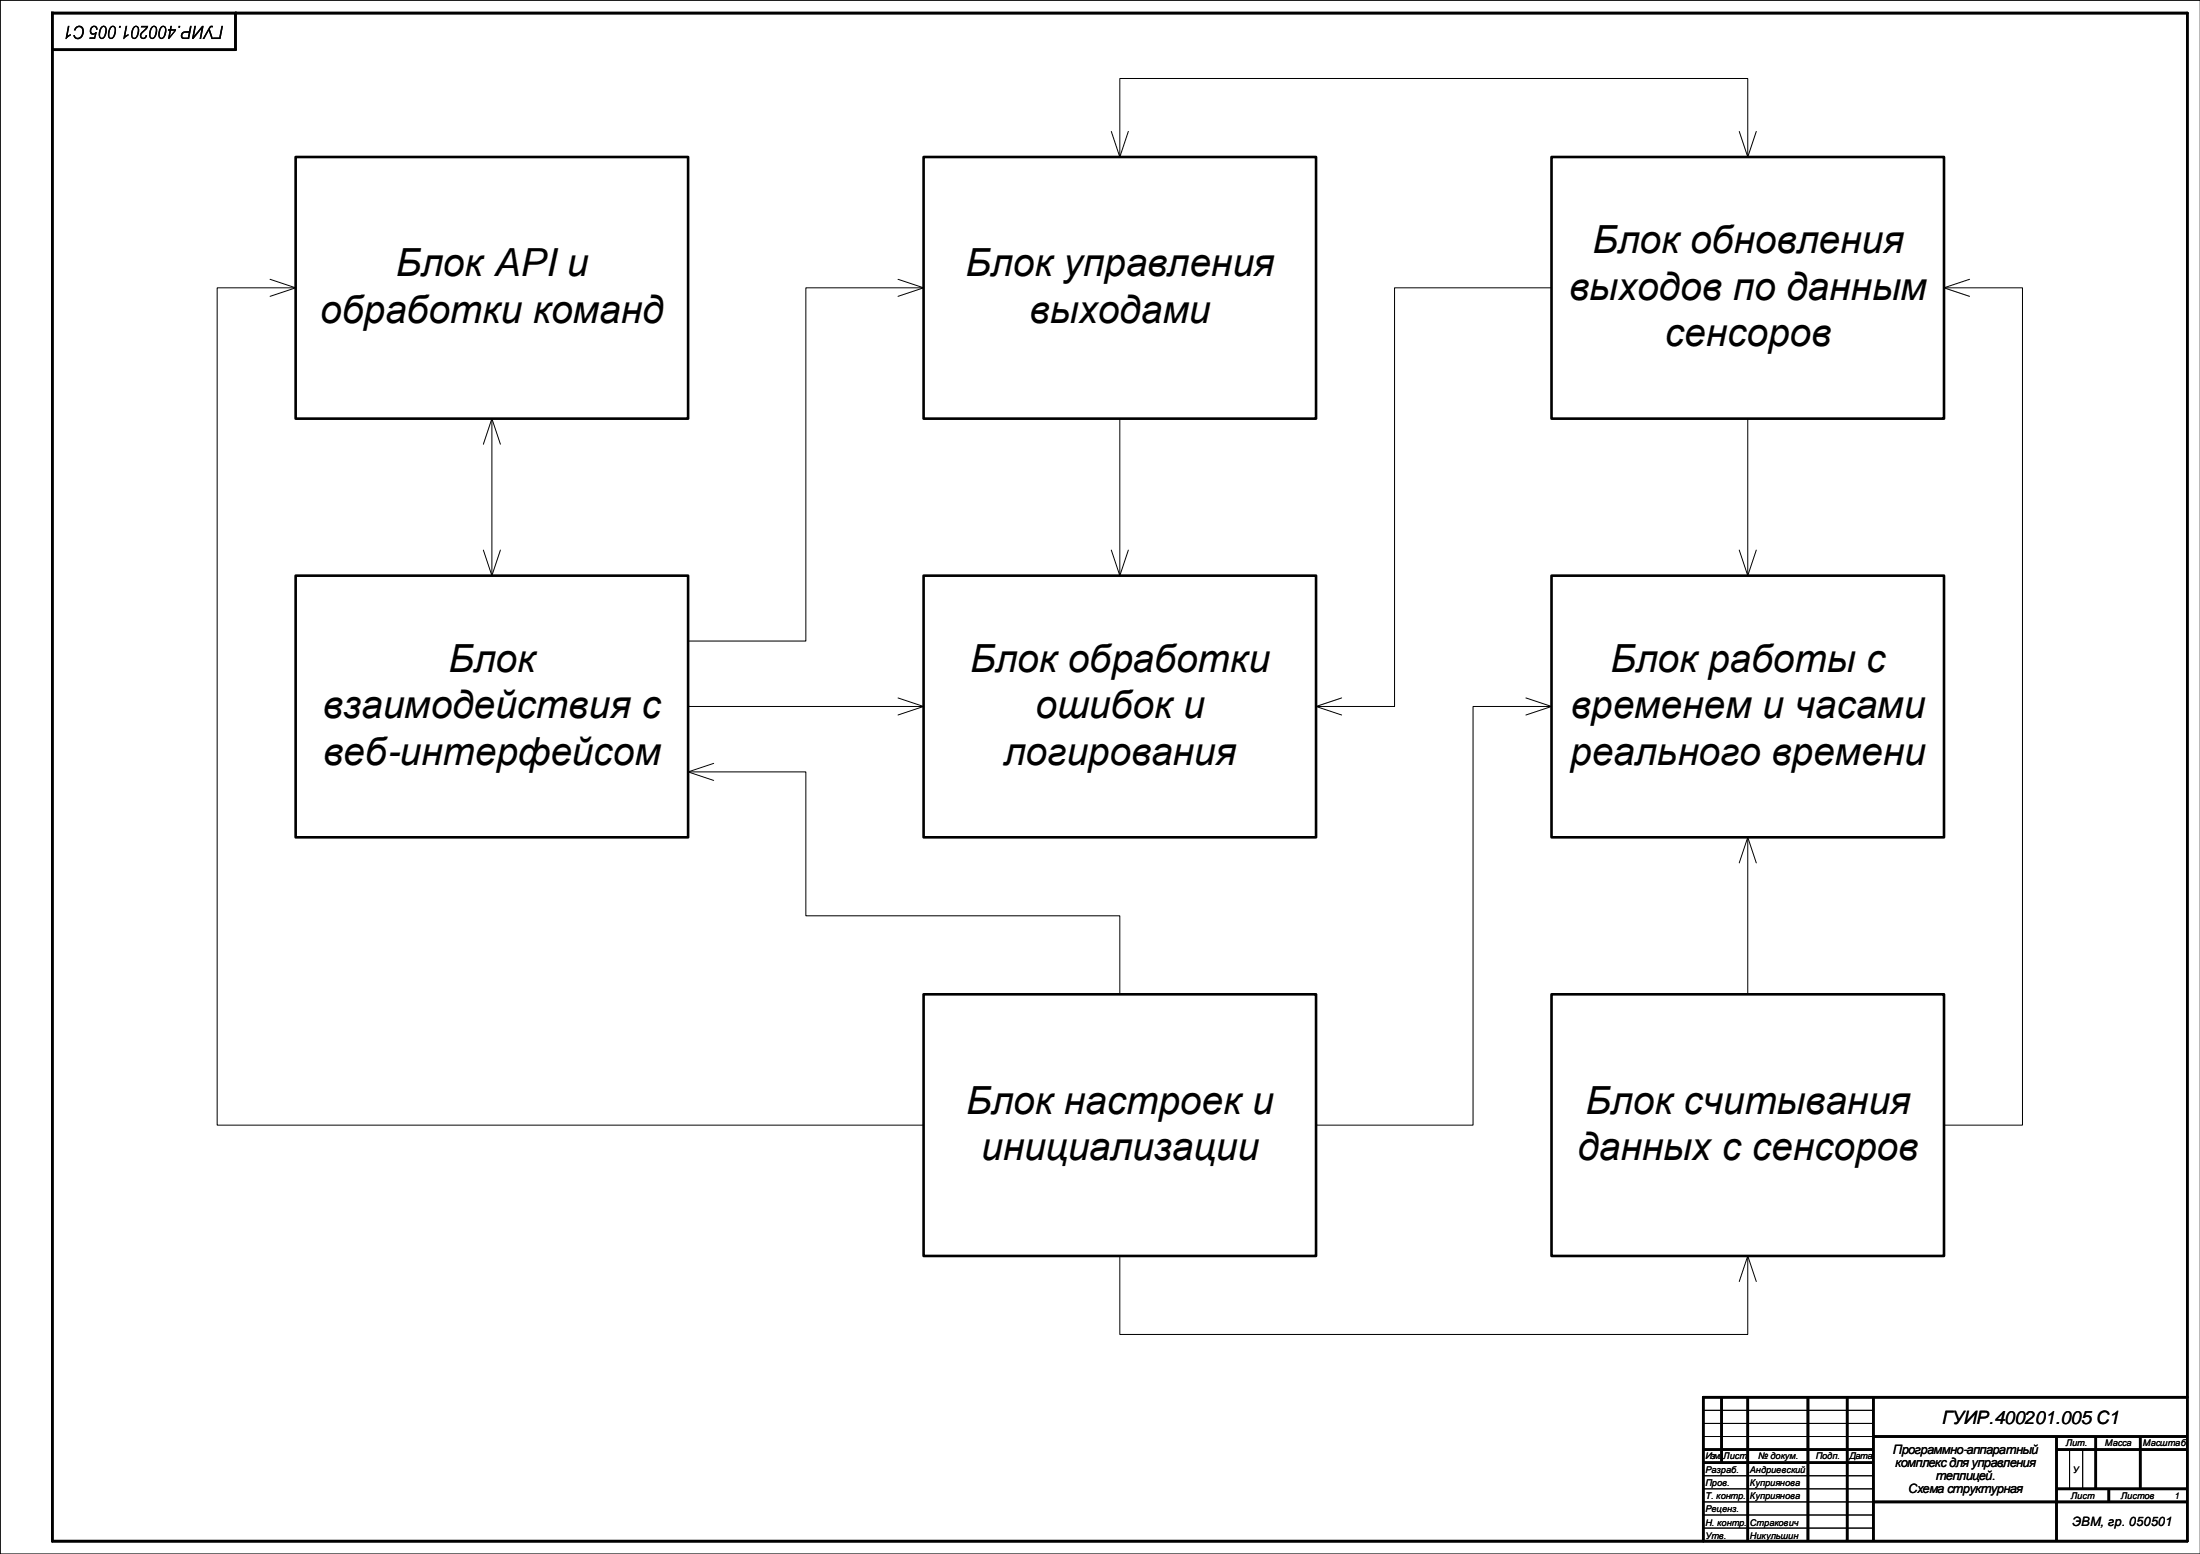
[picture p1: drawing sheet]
<svg xmlns="http://www.w3.org/2000/svg" width="841mm" height="594mm" viewBox="0 0 841 594" stroke-linecap="round" stroke-linejoin="round" font-family="sans-serif">
<g fill="none" stroke="#000" stroke-width=".38">
<path d="M840.9 0h-840.9v594M188 160v60M184.7 169.8l3.3-9.8 3.3 9.8M184.7 210.2l3.3 9.8 3.3-9.8M651 539h65M651 544h65M651 549h65M791 554v15M796 554v15M651 564h65M651 569h65M651 574h65"/>
<path d="M651 579h65M651 584h65"/>
</g>
<path d="M20 5h816v584h-816zM90 5v14h-70M836 534h-185v55" fill="none" stroke="#000" stroke-width="1"/>
<g fill="none" stroke="#000" stroke-width="1" stroke-linecap="butt">
<path d="M658 534v25M668 534v55M691 534v55M706 534v55M716 534v55M651 554h65M651 559h65M716 549h120M786 549v40M786 554h50M801 549v20M818 549v20"/>
<path d="M716 574h120M786 569h50M806 569v5"/>
</g>
<g fill="#000">
<path d="M45.6 9.9h.6l-.1 .7h-.7zM42.3 10.2a1.36 1.36 0 0 1 1.7-.1 1.36 1.36 0 0 1 .3 1.8 2.61 2.61 0 0 1-2.1 3 2.65 2.65 0 0 1-.6-3.7zM42.5 10.6l-.6 1.8a1.44 1.44 0 0 0 .5 2 3.1 3.1 0 0 0 .9-4.1zM38.7 10.2a1.36 1.36 0 0 1 1.8-.1 1.36 1.36 0 0 1 .3 1.8 2.61 2.61 0 0 1-2.1 3 2.65 2.65 0 0 1-.6-3.7zM39 10.6l-.7 1.8a1.44 1.44 0 0 0 .6 2 3.1 3.1 0 0 0 .9-4.1zM35 10.2a1.35 1.35 0 0 1 1.6-.3 1.35 1.35 0 0 1 .7 1.4l-.6 .1a.92 .92 0 0 0-.8-1.1 .92 .92 0 0 0-1 1 .92 .92 0 0 0 .3 1.3 .92 .92 0 0 0 1.3-.4l.5 .1-.7 2.5h-2.2l.1-.5h1.8l.3-1.3a1.35 1.35 0 0 1-1.8-.1 1.35 1.35 0 0 1-.1-1.8zM28.8 10.5a1.91 1.91 0 0 1 2.5-.4 1.91 1.91 0 0 1 .7 2.4 2.14 2.14 0 0 1-1.3 2.3 2.14 2.14 0 0 1-2.5-.7l-.2-.7h.6a1.32 1.32 0 0 0 1.3 1.1 1.32 1.32 0 0 0 1.3-1.2 1.83 1.83 0 0 0-1-2.9l-.8 .3-.6 1-.6-.1zM26 9.9h.5l-.7 3.8 1.3-.7-.1 .6-2 1.3z"/>
<path d="M45.6 9.9h.6l-.1 .7h-.7zM42.3 10.2a1.36 1.36 0 0 1 1.7-.1 1.36 1.36 0 0 1 .3 1.8 2.61 2.61 0 0 1-2.1 3 2.65 2.65 0 0 1-.6-3.7zM42.5 10.6l-.6 1.8a1.44 1.44 0 0 0 .5 2 3.1 3.1 0 0 0 .9-4.1zM38.7 10.2a1.36 1.36 0 0 1 1.8-.1 1.36 1.36 0 0 1 .3 1.8 2.61 2.61 0 0 1-2.1 3 2.65 2.65 0 0 1-.6-3.7zM39 10.6l-.7 1.8a1.44 1.44 0 0 0 .6 2 3.1 3.1 0 0 0 .9-4.1zM35 10.2a1.35 1.35 0 0 1 1.6-.3 1.35 1.35 0 0 1 .7 1.4l-.6 .1a.92 .92 0 0 0-.8-1.1 .92 .92 0 0 0-1 1 .92 .92 0 0 0 .3 1.3 .92 .92 0 0 0 1.3-.4l.5 .1-.7 2.5h-2.2l.1-.5h1.8l.3-1.3a1.35 1.35 0 0 1-1.8-.1 1.35 1.35 0 0 1-.1-1.8zM28.8 10.5a1.91 1.91 0 0 1 2.5-.4 1.91 1.91 0 0 1 .7 2.4 2.14 2.14 0 0 1-1.3 2.3 2.14 2.14 0 0 1-2.5-.7l-.2-.7h.6a1.32 1.32 0 0 0 1.3 1.1 1.32 1.32 0 0 0 1.3-1.2 1.83 1.83 0 0 0-1-2.9l-.8 .3-.6 1-.6-.1zM26 9.9h.5l-.7 3.8 1.3-.7-.1 .6-2 1.3z"/>
<path d="M65.1 9.9h.6l-.2 1.3h1.8l-.1 .6-2.5 3.1h-.5l.6-3.2h-.6l.1-.5h.6zM65.4 11.7l-.4 2.1 1.6-2.1zM61.5 10.2a1.36 1.36 0 0 1 1.8-.1 1.36 1.36 0 0 1 .3 1.8 2.61 2.61 0 0 1-2.1 3 2.65 2.65 0 0 1-.6-3.7zM61.8 10.6l-.7 1.8a1.44 1.44 0 0 0 .6 2 3.1 3.1 0 0 0 .9-4.1zM58 10.2a1.36 1.36 0 0 1 1.7-.1 1.36 1.36 0 0 1 .4 1.8 2.61 2.61 0 0 1-2.2 3 2.65 2.65 0 0 1-.5-3.7zM58.3 10.6l-.7 1.8a1.44 1.44 0 0 0 .6 2 3.1 3.1 0 0 0 .9-4.1zM53.9 9.9h2.7l-.5 1.1-1.5 1.6a.88 .88 0 0 0-.5 1.4 .88 .88 0 0 0 1.5-.3l.1-.3 .5 .1a1.43 1.43 0 0 1-2.2 1.2 1.43 1.43 0 0 1 .2-2.5l1.7-1.7h-2.1zM51.1 10.2a1.36 1.36 0 0 1 1.8-.1 1.36 1.36 0 0 1 .3 1.8 2.61 2.61 0 0 1-2.1 3 2.65 2.65 0 0 1-.6-3.7zM51.4 10.6l-.7 1.8a1.44 1.44 0 0 0 .6 2 3.1 3.1 0 0 0 .9-4.1zM48 9.9h.6l-.7 3.8 1.3-.7-.1 .6-2 1.3z"/>
<path d="M65.1 9.9h.6l-.2 1.3h1.8l-.1 .6-2.5 3.1h-.5l.6-3.2h-.6l.1-.5h.6zM65.4 11.7l-.4 2.1 1.6-2.1zM61.5 10.2a1.36 1.36 0 0 1 1.8-.1 1.36 1.36 0 0 1 .3 1.8 2.61 2.61 0 0 1-2.1 3 2.65 2.65 0 0 1-.6-3.7zM61.8 10.6l-.7 1.8a1.44 1.44 0 0 0 .6 2 3.1 3.1 0 0 0 .9-4.1zM58 10.2a1.36 1.36 0 0 1 1.7-.1 1.36 1.36 0 0 1 .4 1.8 2.61 2.61 0 0 1-2.2 3 2.65 2.65 0 0 1-.5-3.7zM58.3 10.6l-.7 1.8a1.44 1.44 0 0 0 .6 2 3.1 3.1 0 0 0 .9-4.1zM53.9 9.9h2.7l-.5 1.1-1.5 1.6a.88 .88 0 0 0-.5 1.4 .88 .88 0 0 0 1.5-.3l.1-.3 .5 .1a1.43 1.43 0 0 1-2.2 1.2 1.43 1.43 0 0 1 .2-2.5l1.7-1.7h-2.1zM51.1 10.2a1.36 1.36 0 0 1 1.8-.1 1.36 1.36 0 0 1 .3 1.8 2.61 2.61 0 0 1-2.1 3 2.65 2.65 0 0 1-.6-3.7zM51.4 10.6l-.7 1.8a1.44 1.44 0 0 0 .6 2 3.1 3.1 0 0 0 .9-4.1zM48 9.9h.6l-.7 3.8 1.3-.7-.1 .6-2 1.3z"/>
<path d="M84.6 9.9h.6l-.9 5h-2.9l.1-.6h2.3zM80.2 10l1.2-.1-.1 .6h-.7l-.4 .6 1.2 3.8h-.6l-1-3.2-1.7 3.2h-.7zM74.3 9.9h.6l-.7 3.8 3-3.8h.6l-.9 5h-.6l.7-3.8-3.1 3.8h-.5zM69.6 12.4l.9-.4 1.7-.1 .4-2h.6l-.9 5h-1.9a1.4 1.4 0 0 1-1.3-1 1.4 1.4 0 0 1 .5-1.5zM70 12.9a.83 .83 0 0 0-.3 1 .83 .83 0 0 0 .9 .5h1.2l.3-1.9-1.6 .1zM68.3 9.9h.6l-.1 .7h-.7z"/>
<path d="M84.6 9.9h.6l-.9 5h-2.9l.1-.6h2.3zM80.2 10l1.2-.1-.1 .6h-.7l-.4 .6 1.2 3.8h-.6l-1-3.2-1.7 3.2h-.7zM74.3 9.9h.6l-.7 3.8 3-3.8h.6l-.9 5h-.6l.7-3.8-3.1 3.8h-.5zM69.6 12.4l.9-.4 1.7-.1 .4-2h.6l-.9 5h-1.9a1.4 1.4 0 0 1-1.3-1 1.4 1.4 0 0 1 .5-1.5zM70 12.9a.83 .83 0 0 0-.3 1 .83 .83 0 0 0 .9 .5h1.2l.3-1.9-1.6 .1zM68.3 9.9h.6l-.1 .7h-.7z"/>
</g>
<path d="M593 60h150v100h-150z" fill-rule="evenodd" fill="#fff"/>
<path d="M593 60h150v100h-150z" fill="none" stroke="#000" stroke-width="1"/>
<path d="M353 60h150v100h-150z" fill-rule="evenodd" fill="#fff"/>
<path d="M353 60h150v100h-150z" fill="none" stroke="#000" stroke-width="1"/>
<path d="M113 220h150v100h-150z" fill-rule="evenodd" fill="#fff"/>
<path d="M113 220h150v100h-150z" fill="none" stroke="#000" stroke-width="1"/>
<path d="M353 220h150v100h-150z" fill-rule="evenodd" fill="#fff"/>
<path d="M353 220h150v100h-150z" fill="none" stroke="#000" stroke-width="1"/>
<path d="M593 220h150v100h-150z" fill-rule="evenodd" fill="#fff"/>
<path d="M593 220h150v100h-150z" fill="none" stroke="#000" stroke-width="1"/>
<path d="M353 380h150v100h-150z" fill-rule="evenodd" fill="#fff"/>
<path d="M353 380h150v100h-150z" fill="none" stroke="#000" stroke-width="1"/>
<path d="M593 380h150v100h-150z" fill-rule="evenodd" fill="#fff"/>
<path d="M593 380h150v100h-150z" fill="none" stroke="#000" stroke-width="1"/>
<path d="M113 60h150v100h-150z" fill-rule="evenodd" fill="#fff"/>
<path d="M113 60h150v100h-150z" fill="none" stroke="#000" stroke-width="1"/>
<g fill="none" stroke="#000" stroke-width=".38">
<path d="M424.7 50.2l3.3 9.8 3.3-9.8M664.7 50.2l3.3 9.8 3.3-9.8M428 60v-30h240v30M103.2 106.7l9.8 3.3-9.8 3.3M113 110h-30v320h270M343.2 106.7l9.8 3.3-9.8 3.3M353 110h-45v135h-45M593 110h-60v160h-30M743 110h30v320h-30M752.8 106.7l-9.8 3.3 9.8 3.3M428 160v60M668 160v60"/>
<path d="M424.7 210.2l3.3 9.8 3.3-9.8M664.7 210.2l3.3 9.8 3.3-9.8M263 270h90M343.2 266.7l9.8 3.3-9.8 3.3M512.8 266.7l-9.8 3.3 9.8 3.3M583.2 266.7l9.8 3.3-9.8 3.3M593 270h-30v160h-60M263 295h45v55h120v30M272.8 291.7l-9.8 3.3 9.8 3.3M664.7 329.8l3.3-9.8 3.3 9.8M668 320v60M428 480v30h240v-30"/>
<path d="M664.7 489.8l3.3-9.8 3.3 9.8"/>
</g>
<g font-size="14.8">
<text x="608.6" y="96.7">Блок обновления</text>
<text x="151.2" y="105.6">Блок API и</text>
<text x="369.1" y="105.6">Блок управления</text>
<text x="599.7" y="114.5">выходов по данным</text>
<text x="122.4" y="123.4">обработки команд</text>
<text x="393.5" y="123.4">выходами</text>
<text x="636.3" y="132.3">сенсоров</text>
<text x="171.4" y="256.7">Блок</text>
<text x="370.8" y="256.7">Блок обработки</text>
<text x="615.5" y="256.7">Блок работы с</text>
<text x="123.4" y="274.5">взаимодействия с</text>
<text x="395.7" y="274.5">ошибок и</text>
<text x="600.3" y="274.5">временем и часами</text>
<text x="123.5" y="292.3">веб-интерфейсом</text>
<text x="383.6" y="292.3">логирования</text>
<text x="600.2" y="292.3">реального времени</text>
<text x="369.3" y="425.7">Блок настроек и</text>
<text x="606" y="425.7">Блок считывания</text>
<text x="374.9" y="443.5">инициализации</text>
<text x="603" y="443.5">данных с сенсоров</text>
</g>
<text font-size="7.1" x="742.3" y="544.1">ГУИР.400201.005 С1</text>
<g font-size="4.9">
<text x="723.5" y="555.8">Программно-аппаратный</text>
<text x="724.4" y="560.8">комплекс для управления</text>
<text x="739.9" y="565.8">теплицей.</text>
<text x="729.3" y="570.8">Схема структурная</text>
<text x="791.9" y="583.2">ЭВМ, гр. 050501</text>
</g>
<g font-size="3.5">
<text x="651.8" y="557.7">Изм.</text>
<text x="658.6" y="557.7">Лист</text>
<text x="671.9" y="557.7">№ докум.</text>
<text x="694" y="557.7">Подп.</text>
<text x="706.9" y="557.7">Дата</text>
<text x="789.6" y="552.7">Лит.</text>
<text x="804.5" y="552.7">Масса</text>
<text x="819" y="552.7">Масштаб</text>
<text x="651.8" y="563">Разраб.</text>
<text x="668.8" y="563">Андриевский</text>
<text x="792.2" y="563.1">У</text>
<text x="651.8" y="568">Пров.</text>
<text x="668.8" y="568">Куприянова</text>
<text x="651.8" y="573">Т. контр.</text>
<text x="668.8" y="573">Куприянова</text>
<text x="791.5" y="572.9">Лист</text>
<text x="810.6" y="572.9">Листов</text>
<text x="831" y="572.9">1</text>
<text x="651.8" y="578">Реценз.</text>
<text x="651.8" y="583">Н. контр.</text>
<text x="668.8" y="583">Стракович</text>
<text x="651.8" y="588">Утв.</text>
<text x="668.8" y="588">Никульшин</text>
</g>
</svg>
